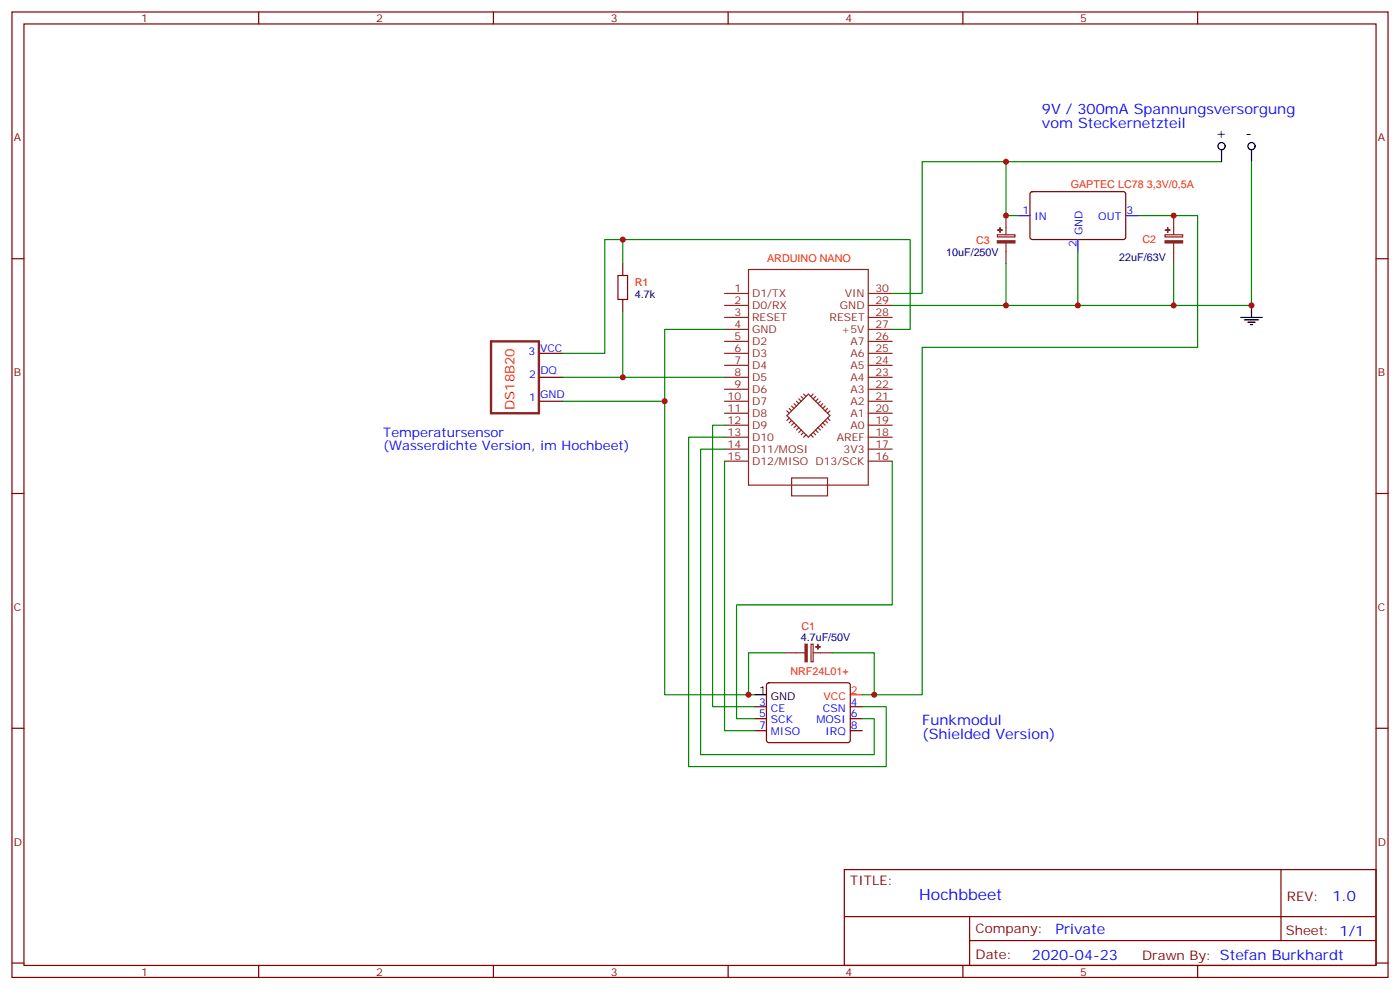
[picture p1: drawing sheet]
<svg xmlns="http://www.w3.org/2000/svg" width="412mm" height="292mm" viewBox="0 0 412 292" stroke-linecap="round" stroke-linejoin="round" font-family="sans-serif">
<g fill="none" stroke="#870000" stroke-width=".35">
<path d="M3.5 3.5h405.4v284.4h-405.4zM7.1 7.1h398.2v277.2h-398.2zM76.2 3.5v3.6M145.3 3.5v3.6M214.5 3.5v3.6M283.6 3.5v3.6M352.8 3.5v3.6M303.6 56.7l.5-.3 27.1 .1 .4 .7-.1 12.9-.6 .5-27.1-.1-.4-.6v-12.7zM3.5 76.2h3.6M183.4 77.6v3.5M405.3 76.2h3.6M183.4 88.2v3.5"/>
<path d="M158.7 118.2h7.1M158.7 111.1h7.1M158.7 104.1h7.1M3.5 145.3h3.6M405.3 145.3h3.6M3.5 214.5h3.6M222.2 208.1h3.6M222.2 211.7h3.6M222.2 215.2h3.6M226 201.3l.5-.2h23.3l.5 .2 .2 .5-.1 16.5-.6 .4h-23.6l-.4-.7v-16.2zM250.5 208.1h3.5M250.5 211.7h3.5"/>
<path d="M250.5 215.2h3.5M405.3 214.5h3.6M248.7 256.1h156.6v28.2h-156.6zM377.3 256.1v20.9M248.7 270h156.5M285.6 277h119.6M285.6 270v14.1M3.5 283.6h3.6M76.2 284.3v3.6M145.3 284.3v3.6M214.5 284.3v3.6M283.6 284.3v3.6"/>
<path d="M352.8 284.3v3.6M405.3 283.6h3.6"/>
</g>
<path d="M144.6 100.5h14.1v21.2h-14.1z" fill="none" stroke="#8c2424" stroke-width=".71"/>
<g fill="none" stroke="#8c2424" stroke-width=".35">
<path d="M220.5 79.4h35.3v63.5h-35.3zM293.8 69.1h5.2v.7h-5.2zM296.3 63.5v5.6M296.3 71.6v6M343.2 69.1h5.2v.7h-5.2zM345.7 63.5v5.6M345.7 71.6v6M213.4 97h7.1M213.4 93.5h7.1M213.4 90h7.1M213.4 86.4h7.1M255.8 97h7"/>
<path d="M255.8 93.5h7M255.8 90h7M255.8 86.4h7M213.4 118.2h7.1M213.4 114.7h7.1M213.4 111.1h7.1M213.4 107.6h7.1M213.4 104.1h7.1M213.4 100.5h7.1M233.2 119.6l.7 .7M233.9 118.9l.7 .7M234.6 118.2l.7 .7"/>
<path d="M235.3 117.5l.7 .7M236 116.8l.7 .7M236.7 116.1l.7 .7M239.5 116.1l-.7 .7M240.2 116.8l-.7 .7M240.9 117.5l-.7 .7M241.7 118.2l-.8 .7M242.4 118.9l-.7 .7M243.1 119.6l-.7 .7M255.8 118.2h7M255.8 114.7h7M255.8 111.1h7"/>
<path d="M255.8 107.6h7M255.8 104.1h7M255.8 100.5h7M213.4 132.3h7.1M213.4 128.8h7.1M213.4 125.2h7.1M213.4 121.7h7.1M213.4 135.8h7.1M231.8 122.4l6.3-6.3 6.4 6.3-6.4 6.4zM231.8 121l.7 .7M232.5 120.3l.7 .7M232.5 123.1l-.7 .7"/>
<path d="M233.2 123.8l-.7 .7M233.9 124.5l-.7 .7M234.6 125.2l-.7 .7M235.3 125.9l-.7 .7M236 126.6l-.7 .8M236.7 127.4l-.7 .7M237.4 128.1l-.7 .7M238.8 128.1l.7 .7M239.5 127.4l.7 .7M240.2 126.6l.7 .8M240.9 125.9l.8 .7M241.7 125.2l.7 .7"/>
<path d="M242.4 124.5l.7 .7M243.1 123.8l.7 .7M243.8 123.1l.7 .7M243.8 120.3l-.7 .7M244.5 121l-.7 .7M255.8 132.3h7M255.8 128.8h7M255.8 125.2h7M255.8 121.7h7M255.8 135.8h7M233.2 140.8h10.6v5.3h-10.6zM231.1 192.3h6"/>
<path d="M238.9 189.7h.6v5.2h-.6zM239.5 192.3h5.7"/>
</g>
<g fill="none" stroke="#000" stroke-width=".35">
<path d="M359.8 44.1v3.5M368.7 44.1v3.5M365.5 93.5h6.3M366.5 94.2h4.3M367.6 94.9h2.1M368.3 95.6h.7M368.7 90v3.5M222.2 204.6h3.6"/>
<circle cx="359.8" cy="43" r="1.06"/>
<circle cx="368.7" cy="43" r="1.06"/>
</g>
<path d="M250.5 204.6h3.5" fill="none" stroke="#f00" stroke-width=".35"/>
<g fill="#8c2424" stroke="#8c2424" stroke-width=".35">
<path d="M237.1 189.7h.7v5.2h-.7z"/>
<path d="M240.9 189.8v1.4z"/>
<path d="M240.2 190.5h1.5z"/>
<path d="M293.8 70.9h5.2v.6h-5.2z"/>
<path d="M293.9 67.7l1.4 .1z"/>
<path d="M294.6 67v1.4z"/>
<path d="M343.2 70.9h5.2v.6h-5.2z"/>
<path d="M343.3 67.7l1.4 .1z"/>
<path d="M344 67v1.4z"/>
</g>
<g fill="none" stroke="#008700" stroke-width=".35">
<path d="M296.3 47.6h-24.7v38.8h-8.8M359.8 47.6h-63.5v15.9h3.6M368.7 47.6v42.4h-23M183.4 70.6v7M296.3 77.6v12.4M317.5 74.1v15.9h28.2v-12.4M335.1 63.5h17.7v38.8h-81.2v102.3h-17.6M183.4 91.7v19.4M213.4 97h-17.6v107.6h26.4M262.8 97h5.3v-26.4h-89.9v33.5h-12.4M262.8 90h54.7M165.8 111.1h47.6"/>
<path d="M165.8 118.2h30M213.4 125.2h-3.5v82.9h12.3M213.4 135.8v79.4h8.8M213.4 132.3h-7v89.9h51.1v-10.5h-3.5M213.4 128.8h-10.6v97h58.3v-17.7h-7.1M262.8 135.8v42.4h-45.8v33.5h5.2M231.1 192.3h-10.6v12.3M245.2 192.3h12.3v12.3"/>
</g>
<path d="M182 81.1h2.9v7.1h-2.9z" fill="none" stroke="#a10000" stroke-width=".35"/>
<path d="M299.9 63.5h3.5M317.5 70.6v3.5M331.6 63.5h3.5" fill="none" stroke="#00f" stroke-width=".35"/>
<g fill="#c00">
<circle cx="345.7" cy="90" r=".88"/>
<circle cx="296.3" cy="63.5" r=".88"/>
<circle cx="296.3" cy="90" r=".88"/>
<circle cx="317.5" cy="90" r=".88"/>
<circle cx="220.5" cy="204.6" r=".88"/>
<circle cx="183.4" cy="70.6" r=".88"/>
<circle cx="183.4" cy="111.1" r=".88"/>
<circle cx="195.8" cy="118.2" r=".88"/>
<circle cx="296.3" cy="47.6" r=".88"/>
<circle cx="368.7" cy="90" r=".88"/>
<circle cx="345.7" cy="63.5" r=".88"/>
<circle cx="257.5" cy="204.6" r=".88"/>
</g>
<text font-size="4.6" fill="#00f" x="270.8" y="265.1">Hochbbeet</text>
<g font-size="4.2" fill="#00f">
<text x="306.9" y="33.5">9V / 300mA Spannungsversorgung</text>
<text x="306.9" y="37.7">vom Steckernetzteil</text>
<text x="271.6" y="213.4">Funkmodul</text>
<text x="271.6" y="217.7">(Shielded Version)</text>
<text x="392.5" y="265.4">1.0</text>
<text x="310.9" y="274.9">Private</text>
<text x="304" y="282.7">2020-04-23</text>
</g>
<g font-size="4.2">
<text x="358.1" y="40.6">+</text>
<text x="366.9" y="40.6">-</text>
</g>
<text font-size="3.9" fill="#f00" x="151.5" y="120.7" transform="rotate(-90 151.5 120.7)">DS18B20</text>
<g font-size="3.9" fill="#00f">
<text x="112.9" y="128.8">Temperatursensor</text>
<text x="112.9" y="132.6">(Wasserdichte Version, im Hochbeet)</text>
</g>
<g font-size="3.9" fill="#800">
<text x="250.5" y="260.7">TITLE:</text>
<text x="379.1" y="265.4">REV:</text>
<text x="287.4" y="274.9">Company:</text>
<text x="378.7" y="275.5">Sheet: 1/1</text>
<text x="287.4" y="282.6">Date:</text>
<text x="336.4" y="282.7">Drawn By: Stefan Burkhardt</text>
</g>
<g font-size="3.2" fill="#800">
<text x="41.6" y="6.5">1</text>
<text x="110.8" y="6.5">2</text>
<text x="179.9" y="6.5">3</text>
<text x="249.1" y="6.5">4</text>
<text x="318.2" y="6.5">5</text>
<text x="4.1" y="41.6">A</text>
<text x="405.9" y="41.6">A</text>
<text x="4.1" y="110.8">B</text>
<text x="405.9" y="110.8">B</text>
<text x="4.1" y="179.9">C</text>
<text x="405.9" y="179.9">C</text>
<text x="4.1" y="249.1">D</text>
<text x="405.9" y="249.1">D</text>
<text x="41.6" y="287.3">1</text>
<text x="110.8" y="287.3">2</text>
<text x="179.9" y="287.3">3</text>
<text x="249.1" y="287.3">4</text>
<text x="318.2" y="287.3">5</text>
</g>
<g font-size="3.2" fill="#f30">
<text x="315.4" y="55.4">GAPTEC LC78 3,3V/0,5A</text>
<text x="287.5" y="71.8">C3</text>
<text x="336.6" y="71.7">C2</text>
<text x="226" y="77.1">ARDUINO NANO</text>
<text x="236.1" y="185.5">C1</text>
<text x="232.8" y="198.8">NRF24L01+</text>
</g>
<g font-size="3.2" fill="#00f">
<text x="301.2" y="63.1">1</text>
<text x="304.7" y="64.9">IN</text>
<text x="323.5" y="64.9">OUT</text>
<text x="331.8" y="63.1">3</text>
<text x="318.9" y="69.3" transform="rotate(-90 318.9 69.3)">GND</text>
<text x="317.1" y="72.7" transform="rotate(-90 317.1 72.7)">2</text>
<text x="155.7" y="104.4">3</text>
<text x="159.1" y="103.6">VCC</text>
<text x="155.9" y="111.4">2</text>
<text x="159.2" y="110.3">DQ</text>
<text x="155.8" y="118.2">1</text>
<text x="159.1" y="117.3">GND</text>
<text x="223.6" y="207.8">3</text>
<text x="227.1" y="209.6">CE</text>
<text x="242.4" y="209.6">CSN</text>
<text x="250.6" y="207.8">4</text>
<text x="223.6" y="211.3">5</text>
<text x="223.6" y="214.8">7</text>
<text x="227.1" y="213.1">SCK</text>
<text x="240.5" y="213.1">MOSI</text>
<text x="250.6" y="211.3">6</text>
<text x="250.6" y="214.8">8</text>
<text x="227.1" y="216.6">MISO</text>
<text x="243.1" y="216.6">IRQ</text>
</g>
<g font-size="3.2" fill="#000080">
<text x="278.7" y="75.3">10uF/250V</text>
<text x="329.7" y="77">22uF/63V</text>
<text x="187" y="87.7">4.7k</text>
<text x="235.9" y="188.7">4.7uF/50V</text>
</g>
<g font-size="3.2" fill="#f00">
<text x="187" y="84.1">R1</text>
<text x="242.6" y="206">VCC</text>
<text x="250.6" y="204.3">2</text>
</g>
<g font-size="3.2" fill="#8d2323">
<text x="216.4" y="89.6">2</text>
<text x="216.4" y="86.1">1</text>
<text x="221.5" y="87.5">D1/TX</text>
<text x="248.8" y="87.5">VIN</text>
<text x="257.9" y="86.1">30</text>
<text x="257.9" y="89.6">29</text>
<text x="216.4" y="93.1">3</text>
<text x="221.5" y="94.5">RESET</text>
<text x="221.5" y="91">D0/RX</text>
<text x="244.4" y="94.5">RESET</text>
<text x="247.4" y="91">GND</text>
<text x="257.9" y="93.1">28</text>
<text x="216.4" y="100.2">5</text>
<text x="216.4" y="96.7">4</text>
<text x="221.5" y="101.6">D2</text>
<text x="221.5" y="98.1">GND</text>
<text x="247.9" y="98.1">+5V</text>
<text x="250.5" y="101.6">A7</text>
<text x="257.9" y="96.7">27</text>
<text x="257.9" y="100.2">26</text>
<text x="216.4" y="107.2">7</text>
<text x="216.4" y="103.7">6</text>
<text x="221.5" y="105.1">D3</text>
<text x="250.5" y="105.1">A6</text>
<text x="257.9" y="103.7">25</text>
<text x="257.9" y="107.2">24</text>
<text x="216.4" y="110.8">8</text>
<text x="221.5" y="112.2">D5</text>
<text x="221.5" y="108.7">D4</text>
<text x="250.5" y="108.7">A5</text>
<text x="250.5" y="112.2">A4</text>
<text x="257.9" y="110.8">23</text>
<text x="214.3" y="117.8">10</text>
<text x="216.4" y="114.3">9</text>
<text x="221.5" y="119.2">D7</text>
<text x="221.5" y="115.7">D6</text>
<text x="250.5" y="115.7">A3</text>
<text x="250.5" y="119.2">A2</text>
<text x="257.9" y="114.3">22</text>
<text x="257.9" y="117.8">21</text>
<text x="214.3" y="124.9">12</text>
<text x="214.3" y="121.4">11</text>
<text x="221.5" y="122.8">D8</text>
<text x="250.5" y="122.8">A1</text>
<text x="257.9" y="121.4">20</text>
<text x="257.9" y="124.9">19</text>
<text x="214.3" y="131.9">14</text>
<text x="214.3" y="128.4">13</text>
<text x="221.5" y="129.8">D10</text>
<text x="221.5" y="126.3">D9</text>
<text x="246.5" y="129.8">AREF</text>
<text x="250.5" y="126.3">A0</text>
<text x="257.9" y="128.4">18</text>
<text x="257.9" y="131.9">17</text>
<text x="214.3" y="135.5">15</text>
<text x="221.5" y="133.3">D11/MOSI</text>
<text x="221.5" y="136.9">D12/MISO D13/SCK</text>
<text x="248.5" y="133.3">3V3</text>
<text x="257.9" y="135.5">16</text>
</g>
<g font-size="3.2">
<text x="223.6" y="204.3">1</text>
<text x="227.1" y="206">GND</text>
</g>
</svg>
